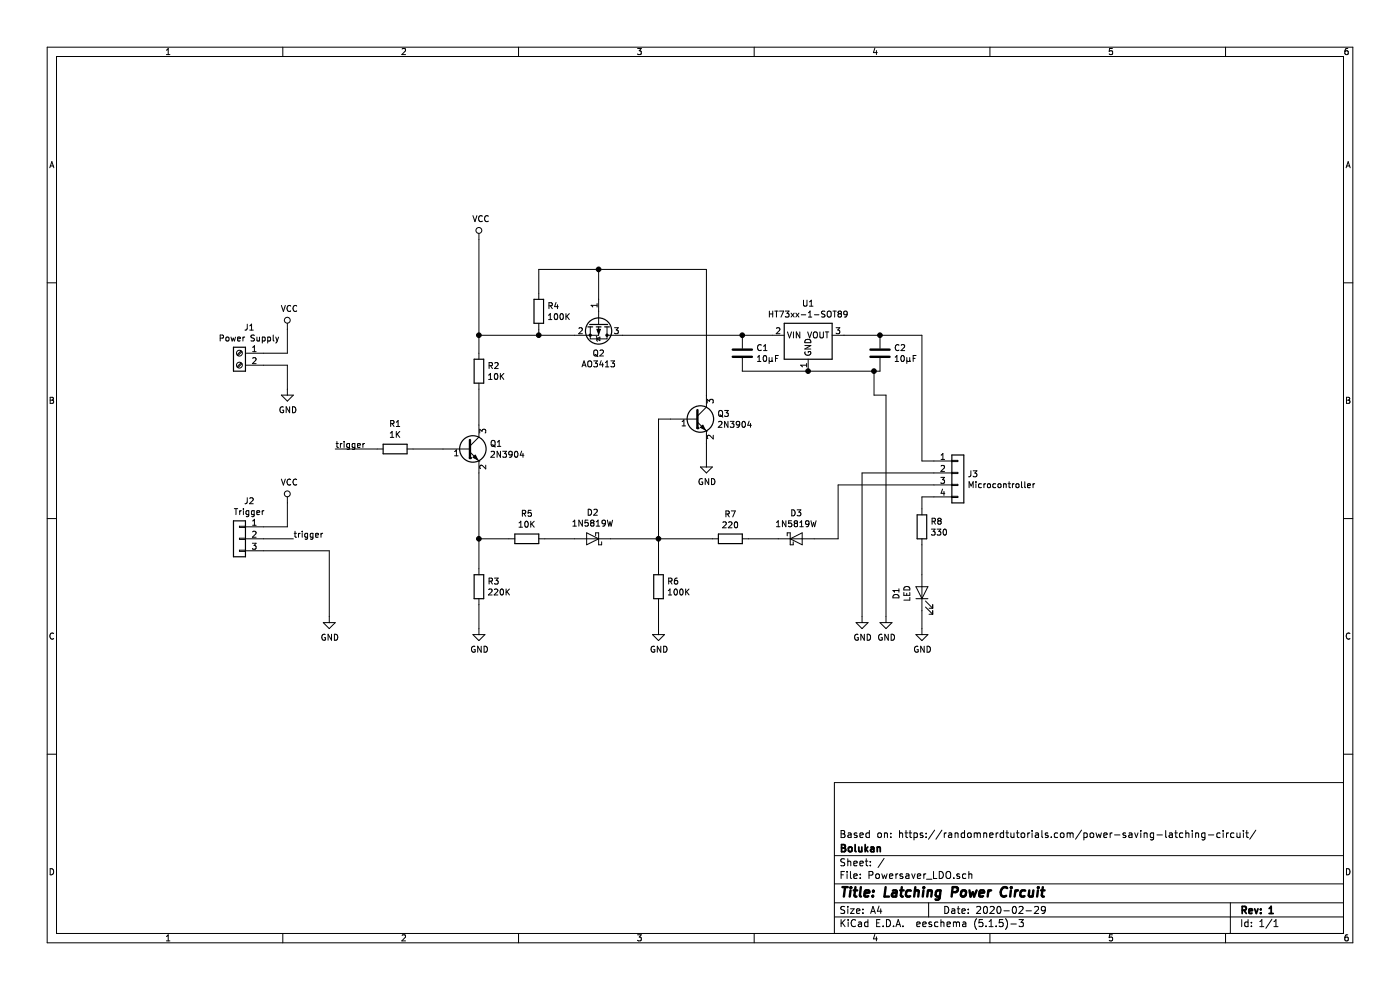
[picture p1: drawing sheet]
EESchema Schematic File Version 4
EELAYER 30 0
EELAYER END
$Descr A4 11693 8268
encoding utf-8
Sheet 1 1
Title "Latching Power Circuit"
Date "2020-02-29"
Rev "1"
Comp "Bolukan"
Comment1 "Based on: https://randomnerdtutorials.com/power-saving-latching-circuit/"
Comment2 ""
Comment3 ""
Comment4 ""
$EndDescr
$Comp
L Device:R R2
U 1 1
P 4000 3100
F 0 "R2" H 4070 3146 50  0000 L CNN
F 1 "10K" H 4070 3055 50  0000 L CNN
F 2 "Resistor_SMD:R_0805_2012Metric" V 3930 3100 50  0001 C CNN
F 3 "~" H 4000 3100 50  0001 C CNN
	1    4000 3100
	1    0    0    -1  
$EndComp
$Comp
L Device:R R1
U 1 1
P 3300 3750
F 0 "R1" V 3507 3750 50  0000 C CNN
F 1 "1K" V 3416 3750 50  0000 C CNN
F 2 "Resistor_SMD:R_0805_2012Metric" V 3230 3750 50  0001 C CNN
F 3 "~" H 3300 3750 50  0001 C CNN
	1    3300 3750
	0    -1   -1   0   
$EndComp
$Comp
L Device:R R3
U 1 1
P 4000 4900
F 0 "R3" H 4070 4946 50  0000 L CNN
F 1 "220K" H 4070 4855 50  0000 L CNN
F 2 "Resistor_SMD:R_0805_2012Metric" V 3930 4900 50  0001 C CNN
F 3 "~" H 4000 4900 50  0001 C CNN
	1    4000 4900
	1    0    0    -1  
$EndComp
$Comp
L Device:R R4
U 1 1
P 4500 2600
F 0 "R4" H 4570 2646 50  0000 L CNN
F 1 "100K" H 4570 2555 50  0000 L CNN
F 2 "Resistor_SMD:R_0805_2012Metric" V 4430 2600 50  0001 C CNN
F 3 "~" H 4500 2600 50  0001 C CNN
	1    4500 2600
	1    0    0    -1  
$EndComp
$Comp
L Device:R R5
U 1 1
P 4400 4500
F 0 "R5" V 4607 4500 50  0000 C CNN
F 1 "10K" V 4516 4500 50  0000 C CNN
F 2 "Resistor_SMD:R_0805_2012Metric" V 4330 4500 50  0001 C CNN
F 3 "~" H 4400 4500 50  0001 C CNN
	1    4400 4500
	0    -1   -1   0   
$EndComp
$Comp
L Device:R R6
U 1 1
P 5500 4900
F 0 "R6" H 5570 4946 50  0000 L CNN
F 1 "100K" H 5570 4855 50  0000 L CNN
F 2 "Resistor_SMD:R_0805_2012Metric" V 5430 4900 50  0001 C CNN
F 3 "~" H 5500 4900 50  0001 C CNN
	1    5500 4900
	1    0    0    -1  
$EndComp
$Comp
L Device:R R7
U 1 1
P 6100 4500
F 0 "R7" V 5893 4500 50  0000 C CNN
F 1 "220" V 5984 4500 50  0000 C CNN
F 2 "Resistor_SMD:R_0805_2012Metric" V 6030 4500 50  0001 C CNN
F 3 "~" H 6100 4500 50  0001 C CNN
	1    6100 4500
	0    1    1    0   
$EndComp
$Comp
L Device:R R8
U 1 1
P 7700 4400
F 0 "R8" H 7770 4446 50  0000 L CNN
F 1 "330" H 7770 4355 50  0000 L CNN
F 2 "Resistor_SMD:R_0805_2012Metric" V 7630 4400 50  0001 C CNN
F 3 "~" H 7700 4400 50  0001 C CNN
	1    7700 4400
	1    0    0    -1  
$EndComp
$Comp
L power:VCC #PWR03
U 1 1
P 2400 4200
F 0 "#PWR03" H 2400 4050 50  0001 C CNN
F 1 "VCC" H 2417 4373 50  0000 C CNN
F 2 "" H 2400 4200 50  0001 C CNN
F 3 "" H 2400 4200 50  0001 C CNN
	1    2400 4200
	1    0    0    -1  
$EndComp
$Comp
L power:GND #PWR06
U 1 1
P 4000 5250
F 0 "#PWR06" H 4000 5000 50  0001 C CNN
F 1 "GND" H 4005 5077 50  0000 C CNN
F 2 "" H 4000 5250 50  0001 C CNN
F 3 "" H 4000 5250 50  0001 C CNN
	1    4000 5250
	1    0    0    -1  
$EndComp
$Comp
L power:GND #PWR07
U 1 1
P 5500 5250
F 0 "#PWR07" H 5500 5000 50  0001 C CNN
F 1 "GND" H 5505 5077 50  0000 C CNN
F 2 "" H 5500 5250 50  0001 C CNN
F 3 "" H 5500 5250 50  0001 C CNN
	1    5500 5250
	1    0    0    -1  
$EndComp
$Comp
L power:GND #PWR09
U 1 1
P 7700 5250
F 0 "#PWR09" H 7700 5000 50  0001 C CNN
F 1 "GND" H 7705 5077 50  0000 C CNN
F 2 "" H 7700 5250 50  0001 C CNN
F 3 "" H 7700 5250 50  0001 C CNN
	1    7700 5250
	1    0    0    -1  
$EndComp
$Comp
L power:VCC #PWR05
U 1 1
P 4000 2000
F 0 "#PWR05" H 4000 1850 50  0001 C CNN
F 1 "VCC" H 4017 2173 50  0000 C CNN
F 2 "" H 4000 2000 50  0001 C CNN
F 3 "" H 4000 2000 50  0001 C CNN
	1    4000 2000
	1    0    0    -1  
$EndComp
$Comp
L Bolukan:2N3904 Q1
U 1 1
P 3900 3750
F 0 "Q1" H 4090 3796 50  0000 L CNN
F 1 "2N3904" H 4090 3705 50  0000 L CNN
F 2 "Package_TO_SOT_SMD:SOT-23" H 4100 3675 50  0001 L CIN
F 3 "https://assets.nexperia.com/documents/data-sheet/MMBT3904.pdf" H 3900 3750 50  0001 L CNN
	1    3900 3750
	1    0    0    -1  
$EndComp
$Comp
L power:GND #PWR04
U 1 1
P 2750 5150
F 0 "#PWR04" H 2750 4900 50  0001 C CNN
F 1 "GND" H 2755 4977 50  0000 C CNN
F 2 "" H 2750 5150 50  0001 C CNN
F 3 "" H 2750 5150 50  0001 C CNN
	1    2750 5150
	1    0    0    -1  
$EndComp
$Comp
L Connector_Generic:Conn_01x03 J2
U 1 1
P 2000 4500
F 0 "J2" H 1918 4817 50  0000 C CNN
F 1 "Trigger" H 1918 4726 50  0000 C CNN
F 2 "Connector_PinSocket_2.54mm:PinSocket_1x03_P2.54mm_Vertical" H 2000 4500 50  0001 C CNN
F 3 "~" H 2000 4500 50  0001 C CNN
	1    2000 4500
	-1   0    0    -1  
$EndComp
$Comp
L power:GND #PWR02
U 1 1
P 2400 3250
F 0 "#PWR02" H 2400 3000 50  0001 C CNN
F 1 "GND" H 2405 3077 50  0000 C CNN
F 2 "" H 2400 3250 50  0001 C CNN
F 3 "" H 2400 3250 50  0001 C CNN
	1    2400 3250
	1    0    0    -1  
$EndComp
$Comp
L power:VCC #PWR01
U 1 1
P 2400 2750
F 0 "#PWR01" H 2400 2600 50  0001 C CNN
F 1 "VCC" H 2417 2923 50  0000 C CNN
F 2 "" H 2400 2750 50  0001 C CNN
F 3 "" H 2400 2750 50  0001 C CNN
	1    2400 2750
	1    0    0    -1  
$EndComp
Text Label 2450 4500 0    50   ~ 0
trigger
Wire Wire Line
	2400 4400 2400 4200
Text Label 2800 3750 0    50   ~ 0
trigger
Wire Wire Line
	2800 3750 3150 3750
Wire Wire Line
	4000 3950 4000 4500
Wire Wire Line
	4250 4500 4000 4500
Connection ~ 4000 4500
Wire Wire Line
	4000 4500 4000 4750
Wire Wire Line
	4000 5050 4000 5250
Wire Wire Line
	4000 3550 4000 3250
Wire Wire Line
	4000 2950 4000 2800
$Comp
L Bolukan:2N3904 Q3
U 1 1
P 5800 3500
F 0 "Q3" H 5990 3546 50  0000 L CNN
F 1 "2N3904" H 5990 3455 50  0000 L CNN
F 2 "Package_TO_SOT_SMD:SOT-23" H 6000 3425 50  0001 L CIN
F 3 "https://assets.nexperia.com/documents/data-sheet/MMBT3904.pdf" H 5800 3500 50  0001 L CNN
	1    5800 3500
	1    0    0    -1  
$EndComp
$Comp
L Bolukan:AO3413 Q2
U 1 1
P 5000 2700
F 0 "Q2" V 5249 2700 50  0000 C CNN
F 1 "AO3413" V 5340 2700 50  0000 C CNN
F 2 "Package_TO_SOT_SMD:SOT-23" H 5200 2625 50  0001 L CIN
F 3 "http://www.aosmd.com/pdfs/datasheet/ao3413.pdf" H 5000 2700 50  0001 L CNN
	1    5000 2700
	0    1    1    0   
$EndComp
Wire Wire Line
	4800 2800 4500 2800
Connection ~ 4000 2800
Wire Wire Line
	4500 2750 4500 2800
Connection ~ 4500 2800
Wire Wire Line
	4500 2800 4000 2800
Wire Wire Line
	5000 2500 5000 2250
Wire Wire Line
	5000 2250 4500 2250
Wire Wire Line
	4500 2250 4500 2450
Wire Wire Line
	4000 2000 4000 2800
$Comp
L Bolukan:1N5819W D2
U 1 1
P 4950 4500
F 0 "D2" H 4950 4284 50  0000 C CNN
F 1 "1N5819W" H 4950 4375 50  0000 C CNN
F 2 "Diode_SMD:D_0805_2012Metric" H 4950 4325 50  0001 C CNN
F 3 "https://www.rectron.com/public/product_datasheets/1n5817w-1n5819w.pdf" H 4950 4500 50  0001 C CNN
	1    4950 4500
	-1   0    0    1   
$EndComp
$Comp
L Bolukan:1N5819W D3
U 1 1
P 6650 4500
F 0 "D3" H 6650 4716 50  0000 C CNN
F 1 "1N5819W" H 6650 4625 50  0000 C CNN
F 2 "Diode_SMD:D_0805_2012Metric" H 6650 4325 50  0001 C CNN
F 3 "https://www.rectron.com/public/product_datasheets/1n5817w-1n5819w.pdf" H 6650 4500 50  0001 C CNN
	1    6650 4500
	1    0    0    -1  
$EndComp
$Comp
L power:GND #PWR08
U 1 1
P 5900 3850
F 0 "#PWR08" H 5900 3600 50  0001 C CNN
F 1 "GND" H 5905 3677 50  0000 C CNN
F 2 "" H 5900 3850 50  0001 C CNN
F 3 "" H 5900 3850 50  0001 C CNN
	1    5900 3850
	1    0    0    -1  
$EndComp
Wire Wire Line
	5100 4500 5500 4500
Wire Wire Line
	5500 4750 5500 4500
Connection ~ 5500 4500
Wire Wire Line
	5500 4500 5950 4500
Wire Wire Line
	5900 3700 5900 3850
Wire Wire Line
	5500 5050 5500 5250
Wire Wire Line
	4550 4500 4800 4500
Wire Wire Line
	5900 3300 5900 2250
Wire Wire Line
	5900 2250 5000 2250
Connection ~ 5000 2250
Wire Wire Line
	7000 4050 7000 4500
Wire Wire Line
	7000 4500 6800 4500
Wire Wire Line
	6500 4500 6250 4500
Wire Wire Line
	7700 4250 7700 4150
Wire Wire Line
	3450 3750 3700 3750
Wire Wire Line
	5500 3500 5600 3500
Wire Wire Line
	5500 4500 5500 3500
Wire Wire Line
	2400 2750 2400 2950
Wire Wire Line
	2400 3050 2400 3250
Wire Wire Line
	2200 2950 2400 2950
Wire Wire Line
	2200 3050 2400 3050
Wire Wire Line
	2200 4400 2400 4400
$Comp
L Bolukan:Screw_Terminal_01x02 J1
U 1 1
P 2000 2950
F 0 "J1" H 1918 3167 50  0000 C CNN
F 1 "Power Supply" H 1918 3076 50  0000 C CNN
F 2 "TerminalBlock_Phoenix:TerminalBlock_Phoenix_MKDS-1,5-2-5.08_1x02_P5.08mm_Horizontal" H 2000 2950 50  0001 C CNN
F 3 "~" H 2000 2950 50  0001 C CNN
	1    2000 2950
	-1   0    0    -1  
$EndComp
Wire Wire Line
	7200 5150 7200 3950
$Comp
L power:GND #PWR010
U 1 1
P 7200 5150
F 0 "#PWR010" H 7200 4900 50  0001 C CNN
F 1 "GND" H 7205 4977 50  0000 C CNN
F 2 "" H 7200 5150 50  0001 C CNN
F 3 "" H 7200 5150 50  0001 C CNN
	1    7200 5150
	1    0    0    -1  
$EndComp
$Comp
L Connector_Generic:Conn_01x04 J3
U 1 1
P 8000 3950
F 0 "J3" H 8080 3942 50  0000 L CNN
F 1 "Microcontroller" H 8080 3851 50  0000 L CNN
F 2 "Connector_PinHeader_2.54mm:PinHeader_1x04_P2.54mm_Vertical" H 8000 3950 50  0001 C CNN
F 3 "~" H 8000 3950 50  0001 C CNN
	1    8000 3950
	1    0    0    -1  
$EndComp
Wire Wire Line
	7700 4150 7800 4150
$Comp
L Device:LED D1
U 1 1
P 7700 4950
F 0 "D1" H 7693 5166 50  0000 C CNN
F 1 "LED" H 7693 5075 50  0000 C CNN
F 2 "Diode_SMD:D_0805_2012Metric" H 7700 4950 50  0001 C CNN
F 3 "~" H 7700 4950 50  0001 C CNN
	1    7700 4950
	0    -1   -1   0   
$EndComp
Wire Wire Line
	2200 4600 2750 4600
Wire Wire Line
	2750 4600 2750 5150
Wire Wire Line
	2200 4500 2450 4500
Wire Wire Line
	7700 4550 7700 4800
Wire Wire Line
	7700 5100 7700 5250
$Comp
L Bolukan:HT73xx-1-SOT89 U1
U 1 1
P 6750 2900
F 0 "U1" H 6750 3267 50  0000 C CNN
F 1 "HT73xx-1-SOT89" H 6750 3176 50  0000 C CNN
F 2 "Package_TO_SOT_SMD:SOT-89-3" H 6750 3225 50  0001 C CIN
F 3 "https://www.holtek.com/documents/10179/116711/HT73xxv180.pdf" H 6750 3000 50  0001 C CNN
	1    6750 2900
	1    0    0    -1  
$EndComp
Wire Wire Line
	7350 2800 7700 2800
Wire Wire Line
	7700 2800 7700 3850
Wire Wire Line
	7700 3850 7800 3850
$Comp
L power:GND #PWR011
U 1 1
P 7400 5150
F 0 "#PWR011" H 7400 4900 50  0001 C CNN
F 1 "GND" H 7405 4977 50  0000 C CNN
F 2 "" H 7400 5150 50  0001 C CNN
F 3 "" H 7400 5150 50  0001 C CNN
	1    7400 5150
	1    0    0    -1  
$EndComp
Wire Wire Line
	7400 5150 7400 3300
Wire Wire Line
	7400 3300 7300 3300
Wire Wire Line
	7300 3300 7300 3100
$Comp
L Device:C C1
U 1 1
P 6200 2950
F 0 "C1" H 6315 2996 50  0000 L CNN
F 1 "10µF" H 6315 2905 50  0000 L CNN
F 2 "Capacitor_SMD:C_0805_2012Metric" H 6238 2800 50  0001 C CNN
F 3 "~" H 6200 2950 50  0001 C CNN
	1    6200 2950
	1    0    0    -1  
$EndComp
$Comp
L Device:C C2
U 1 1
P 7350 2950
F 0 "C2" H 7465 2996 50  0000 L CNN
F 1 "10µF" H 7465 2905 50  0000 L CNN
F 2 "Capacitor_SMD:C_0805_2012Metric" H 7388 2800 50  0001 C CNN
F 3 "~" H 7350 2950 50  0001 C CNN
	1    7350 2950
	1    0    0    -1  
$EndComp
Wire Wire Line
	7350 2800 7050 2800
Connection ~ 7350 2800
Wire Wire Line
	6450 2800 6200 2800
Connection ~ 6200 2800
Wire Wire Line
	6200 2800 5200 2800
Wire Wire Line
	6200 3100 6750 3100
Wire Wire Line
	6750 3100 7300 3100
Connection ~ 6750 3100
Connection ~ 7300 3100
Wire Wire Line
	7300 3100 7350 3100
Wire Wire Line
	7200 3950 7800 3950
Wire Wire Line
	7000 4050 7800 4050
$EndSCHEMATC
